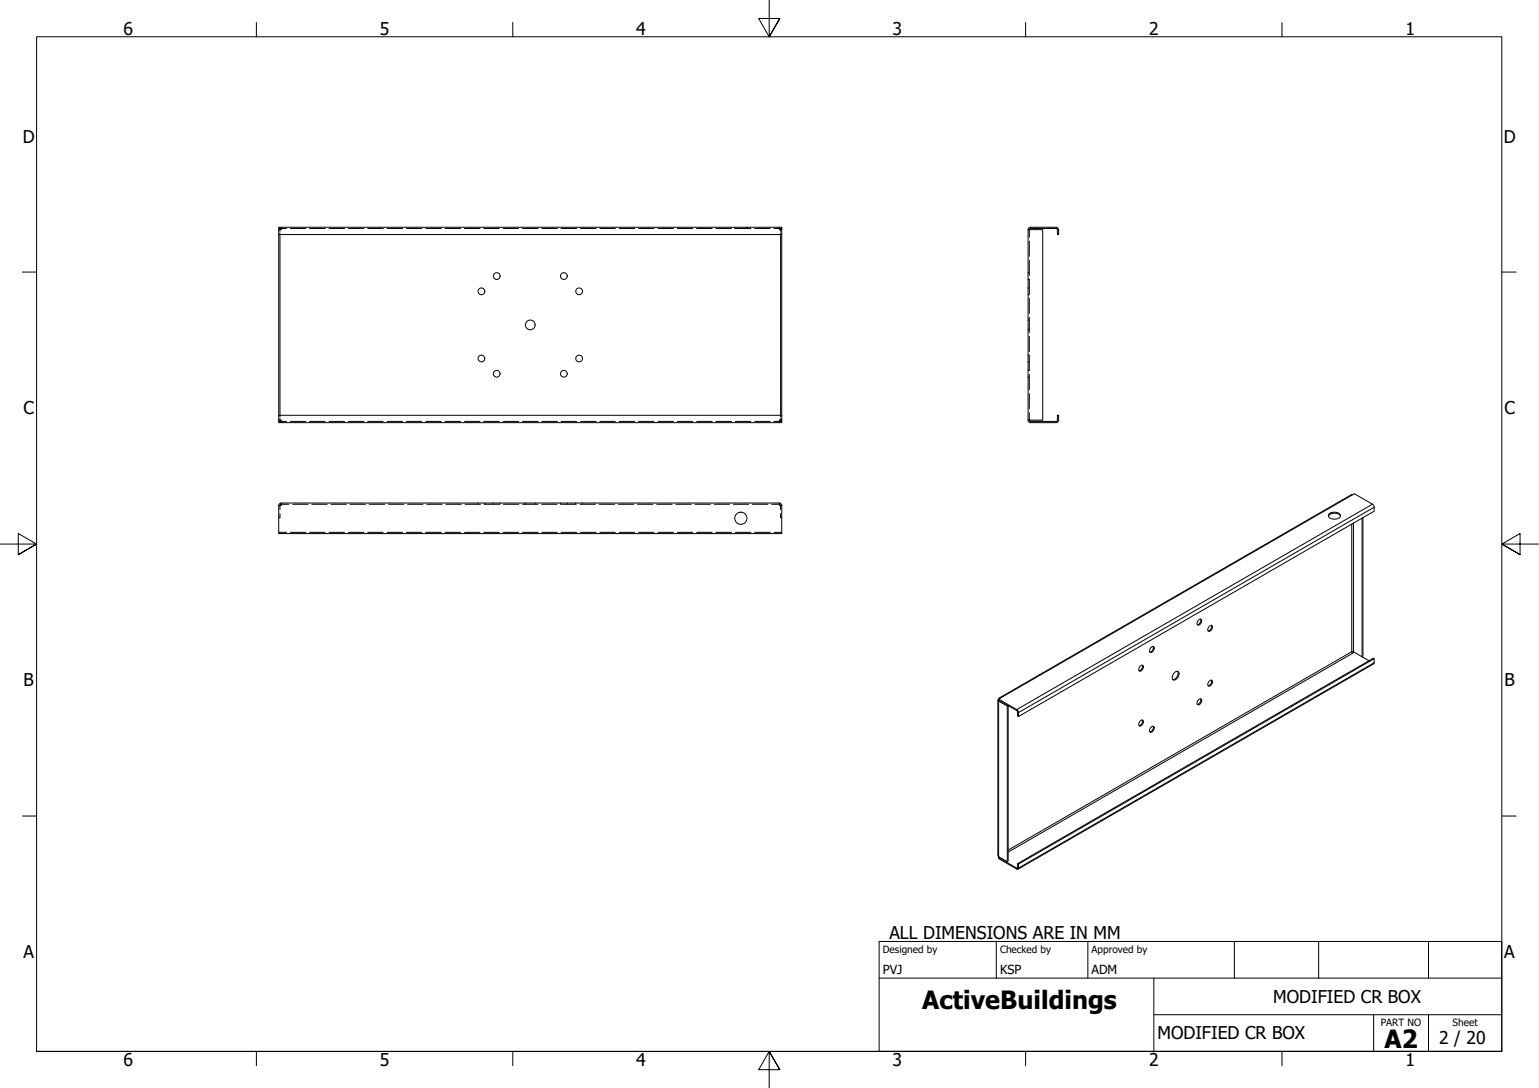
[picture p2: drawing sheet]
<svg xmlns="http://www.w3.org/2000/svg" width="420mm" height="297mm" viewBox="0 0 420 297" stroke-linecap="round" stroke-linejoin="round" font-family="sans-serif">
<!-- layer: Hidden (ISO) -->
<g fill="none" stroke="#000" stroke-width=".27">
<path d="M76.1 62.4h2.1M76.1 62.7h.1M76.3 62.7h.2M76.4 62.7v.4M76.4 63.6v.4M76.8 62.6l-.2 .1M76.8 62v.2M76.8 62.3v.2M79.3 62.4h4.2M84.5 62.4h4.3M89.8 62.4h4.3M95.1 62.4h4.2"/>
<path d="M100.4 62.4h4.2M105.7 62.4h4.2M111 62.4h4.2M116.2 62.4h4.3M121.5 62.4h4.3M126.8 62.4h4.2M132.1 62.4h4.2M137.4 62.4h4.2M142.6 62.4h4.3M147.9 62.4h4.3M153.2 62.4h4.2M158.5 62.4h4.2"/>
<path d="M163.8 62.4h4.2M169.1 62.4h4.2M174.3 62.4h4.3M179.6 62.4h4.3M184.9 62.4h4.2M190.2 62.4h4.2M195.5 62.4h4.2M200.6 62v.2M200.6 62.3v.1M200.7 62.4h4.3M203.9 62v.2M203.9 62.3v.1"/>
<path d="M206 62.4h4.3M211.3 62.4h2.1M212.8 62.6l.1 .1M212.8 62v.2M212.8 62.3v.2M213 62.7h.2M213.1 62.7v.4M213.1 63.6v.4M213.3 62.7h.1M280.7 74.5h.1M280.7 76.3h.1M280.7 78.6h.1"/>
<path d="M280.9 74.5h.1M280.9 76.3h.1M280.9 78.6h.1M281 62.7v2.1M281 65.8v4.2M281 71v4.2M281 76.2v4.2M283.2 62v.2M283.2 62.3v.1M286.5 62v.2M286.5 62.3v.1M280.7 97h.1"/>
<path d="M280.7 98.8h.1M280.7 87.4h.1M280.7 90.1h.1M280.7 80.5h.1M280.9 97h.1M280.9 98.8h.1M280.9 87.4h.1M280.9 90.1h.1M280.9 80.5h.1M281 81.4v4.2M281 86.6v4.2M281 91.8v4.2"/>
<path d="M281 97v4.2M76.1 115h2.1M76.1 114.7h.1M76.3 114.7h.2M76.4 113.4v.4M76.4 114.3v.4M76.6 114.7l.2 .1M76.8 114.9v.3M76.8 115.3v.1M79.3 115h4.2M84.5 115h4.3M89.8 115h4.3"/>
<path d="M95.1 115h4.2M100.4 115h4.2M105.7 115h4.2M111 115h4.2M116.2 115h4.3M121.5 115h4.3M126.8 115h4.2M132.1 115h4.2M137.4 115h4.2M142.6 115h4.3M147.9 115h4.3M153.2 115h4.2"/>
<path d="M158.5 115h4.2M163.8 115h4.2M169.1 115h4.2M174.3 115h4.3M179.6 115h4.3M184.9 115h4.2M190.2 115h4.2M195.5 115h4.2M200.7 115h4.3M206 115h4.3M211.3 115h2.1M212.8 114.9v.3"/>
<path d="M212.8 115.3v.1M212.9 114.7l-.1 .1M213 114.7h.2M213.1 113.4v.4M213.1 114.3v.4M213.3 114.7h.1M280.7 101.1h.1M280.7 103h.1M280.9 101.1h.1M280.9 103h.1M281 102.2v4.2M281 107.4v4.2"/>
<path d="M281 112.6v2.1M76.4 138v1.1M76.8 137.7h2M79.9 137.7h4.2M85.1 137.7h4.2M90.4 137.7h4.2M95.6 137.7h4.2M100.8 137.7h4.2M106.1 137.7h4.1M111.3 137.7h4.2M116.5 137.7h4.2M121.8 137.7h4.1"/>
<path d="M127 137.7h4.2M130.5 137.3v.1M130.5 137.6v.1M132.2 137.7h4.2M132.4 137.3v.1M132.4 137.6v.1M134.7 137.3v.1M134.7 137.6v.1M136.5 137.3v.1M136.5 137.6v.1M137.4 137.7h4.2M142.7 137.7h4.2"/>
<path d="M143.4 137.3v.1M143.4 137.6v.1M146.1 137.3v.1M146.1 137.6v.1M147.9 137.7h4.2M153 137.3v.1M153 137.6v.1M153.1 137.7h4.2M154.9 137.3v.1M154.9 137.6v.1M157.2 137.3v.1M157.2 137.6v.1"/>
<path d="M158.4 137.7h4.1M159 137.3v.1M159 137.6v.1M163.6 137.7h4.2M168.8 137.7h4.2M174.1 137.7h4.1M179.3 137.7h4.2M184.5 137.7h4.2M189.7 137.7h4.2M195 137.7h4.2M200.2 137.7h4.2M205.4 137.7h4.2"/>
<path d="M210.7 137.7h2.1M213.1 138v1.1M76.1 145.3h2.1M76.1 141.3h.1M76.4 140.2l-.1 1.1M79.3 145.3h4.2M84.5 145.3h4.3M89.8 145.3h4.3M95.1 145.3h4.2M100.4 145.3h4.2M105.7 145.3h4.2M111 145.3h4.2"/>
<path d="M116.2 145.3h4.3M121.5 145.3h4.3M126.8 145.3h4.2M132.1 145.3h4.2M137.4 145.3h4.2M142.6 145.3h4.3M147.9 145.3h4.3M153.2 145.3h4.2M158.5 145.3h4.2M163.8 145.3h4.2M169.1 145.3h4.2M174.3 145.3h4.3"/>
<path d="M179.6 145.3h4.3M184.9 145.3h4.2M190.2 145.3h4.2M195.5 145.3h4.2M200.7 145.3h4.3M206 145.3h4.3M211.3 145.3h2.1M213.1 140.2l.1 1.1M213.3 141.3h.1"/>
</g>
<!-- layer: Visible (ISO) -->
<g fill="none" stroke="#000" stroke-width=".27">
<path d="M76.1 64h137.3v-2h-137.3v51.4M76.4 64v49.4M213.1 64v49.4M213.4 64v51.4h-137.3v-2h137.3M280.7 62.7h4v52h-4zM281.3 62l-.4 .2-.2 .5M281.3 62.4l-.3 .3M281.3 62l7.3 .1 .4 .4v1.5h-.3v-1.3l-.4-.3h-7M281.3 62v.4M280.7 114.7l.2 .5 .4 .2M281 114.7l.3 .3M281.3 115h7l.4-.3v-1.3h.3v1.6l-.4 .3-7.3 .1"/>
<path d="M281.3 115v.4M76.1 138v7.7h137.3v-7.7M76.8 137.3l-.5 .2-.2 .5M76.8 137.7l-.4 .3M212.8 137.7l.3 .3M212.8 137.3l.4 .2 .2 .5M212.8 137.3v.7h.6M212.8 137.3h-136v.7h-.7M362.7 140.9a2.05 2.05 0 0 1 3.3 0M362.9 140.3a2.25 2.25 0 0 1 3.1 .3 1.64 1.64 0 0 1-2.4 1.1l-.4-.2a.73 .73 0 0 1-.3-1.2zM371.9 141.5v37.8l-2.4-1.4h-.5l.3 .5 .4-.3M372.1 141.3v37.9l-.2 .1 1.8 1.1"/>
<path d="M314.3 176.7l.4-.2a.91 .91 0 0 1 .2 1.1 .91 .91 0 0 1-1 .4l-.1-.4zM314.8 176.5l.1 .5-.3 .6-.7 .4M327.3 169.2l.4-.2a.91 .91 0 0 1 .2 1.1 .91 .91 0 0 1-1 .4v-.7zM327.8 169v.5l-.2 .6-.7 .4M330.2 170.9l.5-.2a.91 .91 0 0 1 .1 1.1 .91 .91 0 0 1-1 .5v-.8zM330.7 170.7l.1 .5-.3 .6-.7 .4M375.2 179.8l-97.2 56.1M272.6 190.9l-.2 .2 .2 .3 2.4 1.4 .2-.2v42.5l-.2 .1-2.6-1.6v-42.5M272.7 190.7l-.1 .2 5.2 3 .2 .4v1.3l-.2-.1-.1-1.4-5.1-3v-.2l.5-.3zM272.8 190.6l96.1-55.5 .8-.3 5.3 3.2 .2 1.6-97.2 56M275 192.8v42.4M311.3 196.8l.5-.2a.91 .91 0 0 1 .2 1 .91 .91 0 0 1-1 .5v-.8z"/>
<path d="M311.3 181.8l.5-.2a.91 .91 0 0 1 .2 1.1 .91 .91 0 0 1-1 .4l-.1-.4zM311.8 196.6l.1 .5-.2 .6-.7 .4M311.8 181.6l.1 .5-.2 .6-.7 .4M314.3 198.5l.4-.2a.91 .91 0 0 1 .2 1.1 .91 .91 0 0 1-1 .4v-.8zM314.8 198.3l.1 .5-.3 .6-.7 .4M320.7 183.6a.68 .68 0 0 1 1.1 0 1.76 1.76 0 0 1-1.4 2.1 1.29 1.29 0 0 1 .3-2.1zM321.5 183.3a1.64 1.64 0 0 1-1.3 2.2M327.3 191l.4-.2a.91 .91 0 0 1 .2 1.1 .91 .91 0 0 1-1 .4v-.8zM327.8 190.8v.5l-.2 .6-.7 .4M330.2 185.9l.5-.2a.91 .91 0 0 1 .1 1.1 .91 .91 0 0 1-1 .4v-.8zM330.7 185.7l.1 .5-.3 .6-.7 .4M272.6 234.2l5.2 2.8v-1.2l97.1-56.1 .3 .1-.2 1.4-97.1 56.1"/>
<path d="M272.9 234l-.3 .4 5.2 2.9 .2-.3v-1.1l-.2-.1"/>
<circle cx="131.4" cy="79.5" r=".92"/>
<circle cx="135.6" cy="75.4" r=".92"/>
<circle cx="153.9" cy="75.4" r=".92"/>
<circle cx="158.1" cy="79.5" r=".92"/>
<circle cx="131.4" cy="97.9" r=".92"/>
<circle cx="144.8" cy="88.7" r="1.32"/>
<circle cx="158.1" cy="97.9" r=".92"/>
<circle cx="135.6" cy="102" r=".92"/>
<circle cx="153.9" cy="102" r=".92"/>
<circle cx="202.3" cy="141.5" r="1.66"/>
</g>
<!-- layer: Visible Narrow (ISO) -->
<path d="M369.3 135.1l-96.2 55.5M374.7 137.7l-97.1 56v.3M375.2 138.5l-97.2 56-.2-.1M369 143.1v34.8l-93.8 54.2M369.5 142.8v35.1M369.3 178.4l-94.1 54.2M272.9 191.3l-.3 .1v42.5M375.2 180.9l-97.2 56.1-.2-.1-.2 .4" fill="none" stroke="#000" stroke-width=".27"/>
<!-- layer: Border (ISO) -->
<g fill="none" stroke="#000" stroke-width=".27">
<path d="M70 6.1v3.9M140 6.1v3.9M210 0v10l-2.9-5h5.8l-2.9 5 2.9-5M280 6.1v3.9M350 6.1v3.9M6.1 74.3h3.9M410 74.3h3.9M0 148.5h10l-5-2.8v5.7l5-2.9-5 2.9M420 148.5h-10l5-2.8v5.7l-5-2.9 5 2.9M6.1 222.8h3.9M410 222.8h3.9M10 287v-277h400v277h-400h400"/>
<path d="M70 287v3.9M140 287v3.9M212.9 292l-2.9-5 2.9 5h-5.8l2.9-5v10M280 287v3.9M350 287v3.9"/>
</g>
<!-- layer: Title (ISO) -->
<path d="M240 257h170v30h-170zM272 257v10M297 257v10M337 257v10M360 257v10M390 257v10M240 267h170M315 277h95M315 267v20M375 277v10M390 277v10" fill="none" stroke="#000" stroke-width=".27"/>
<g font-size="6.9">
<text x="251.8" y="275.5">ActiveBuildings</text>
<text x="378" y="286.1">A2</text>
</g>
<g font-size="4.8">
<text x="33.7" y="9.6">6</text>
<text x="103.7" y="9.6">5</text>
<text x="173.7" y="9.6">4</text>
<text x="243.7" y="9.6">3</text>
<text x="313.7" y="9.6">2</text>
<text x="383.7" y="9.6">1</text>
<text x="6.2" y="38.9">D</text>
<text x="410.5" y="38.9">D</text>
<text x="6.4" y="113.2">C</text>
<text x="410.7" y="113.2">C</text>
<text x="6.4" y="187.4">B</text>
<text x="410.7" y="187.4">B</text>
<text x="242.8" y="256.3">ALL DIMENSIONS ARE IN MM</text>
<text x="6.4" y="261.7">A</text>
<text x="410.7" y="261.7">A</text>
<text x="347.6" y="273.8">MODIFIED CR BOX</text>
<text x="316" y="283.7">MODIFIED CR BOX</text>
<text x="392.9" y="285">2 / 20</text>
<text x="33.7" y="290.9">6</text>
<text x="103.7" y="290.9">5</text>
<text x="173.7" y="290.9">4</text>
<text x="243.7" y="290.9">3</text>
<text x="313.7" y="290.9">2</text>
<text x="383.7" y="290.9">1</text>
</g>
<g font-size="3.4">
<text x="241" y="266">PVJ</text>
<text x="273" y="266">KSP</text>
<text x="298" y="266">ADM</text>
</g>
<g font-size="2.7">
<text x="241" y="260.1">Designed by</text>
<text x="273" y="260.1">Checked by</text>
<text x="298" y="260.1">Approved by</text>
<text x="376.9" y="280.1">PART NO</text>
<text x="396.6" y="280.1">Sheet</text>
</g>
</svg>
